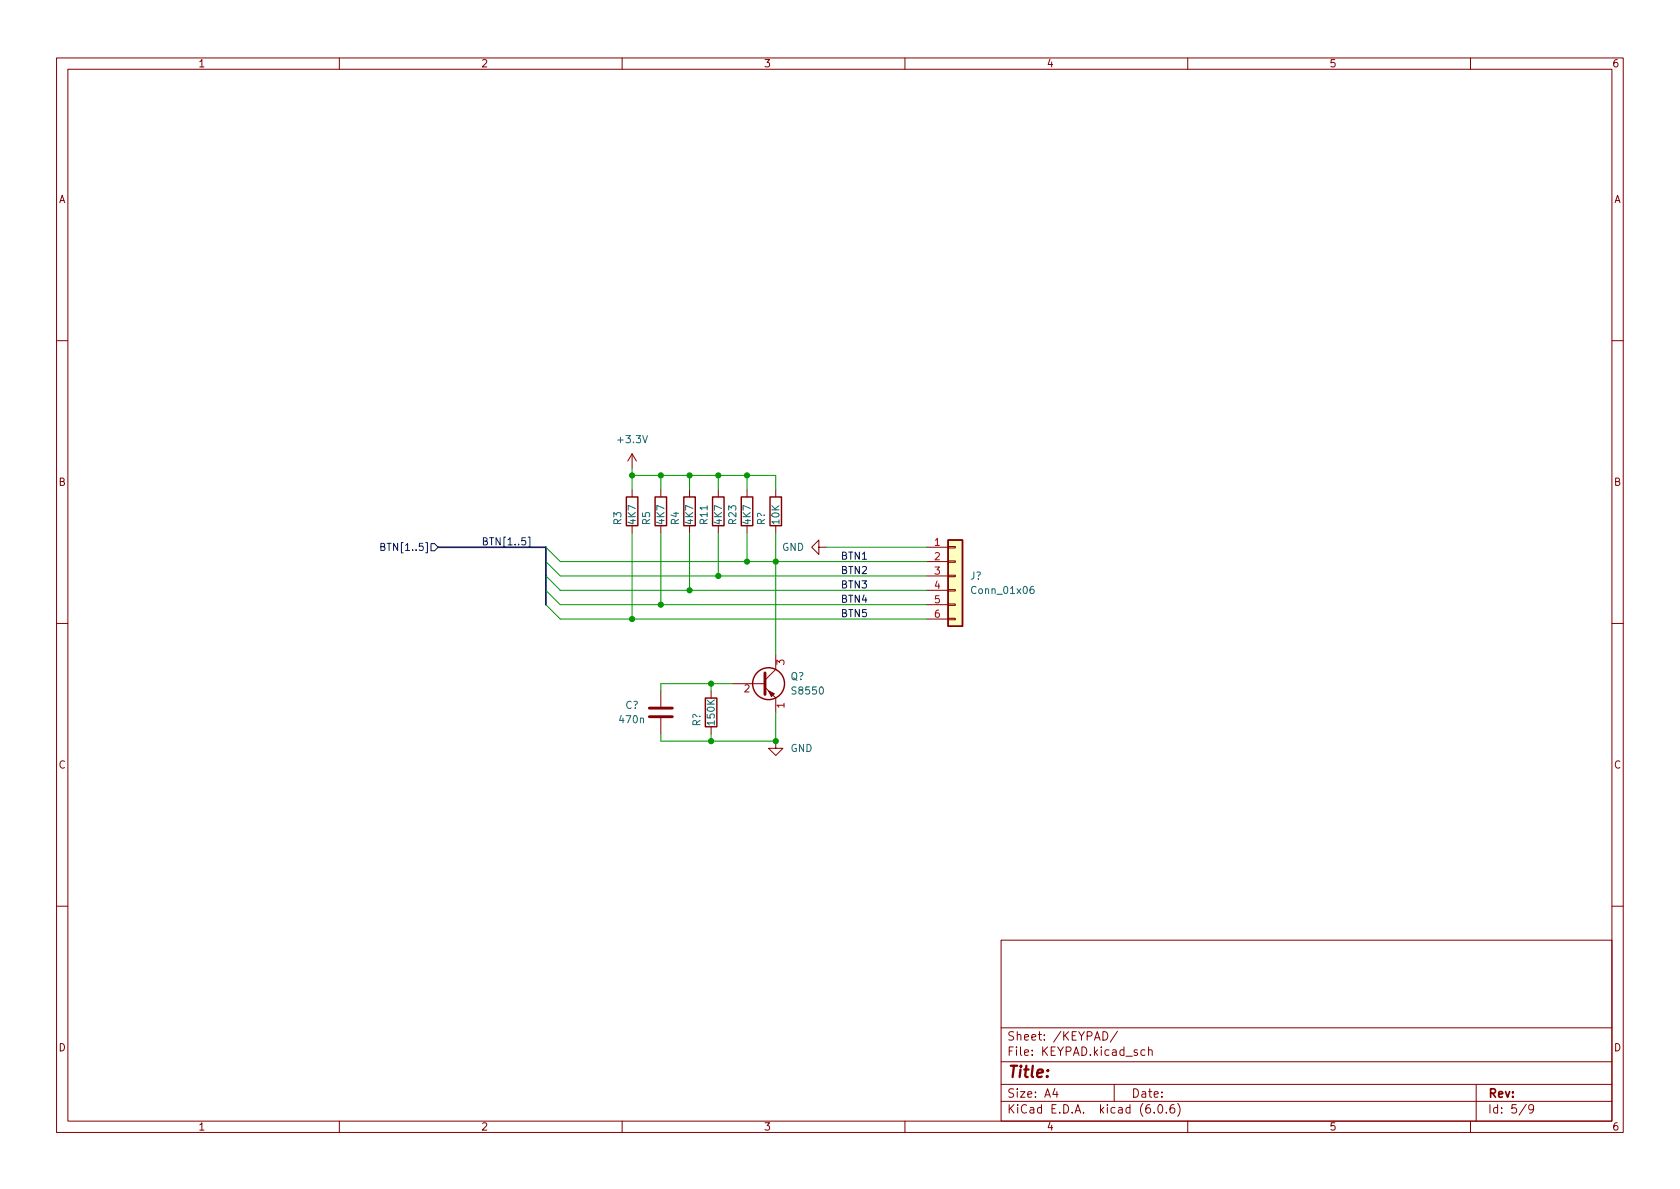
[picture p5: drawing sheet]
<svg xmlns="http://www.w3.org/2000/svg" width="297mm" height="210mm" viewBox="0 0 297 210" stroke-linecap="round" stroke-linejoin="round" font-family="sans-serif">
<g fill="none" stroke="#840000" stroke-width=".18">
<path d="M10 10.2h277v190.1h-277zM12 12.2h273v186.1h-273zM60 10.2v2M110 10.2v2M160 10.2v2M210 10.2v2M260 10.2v2M10 60.2h2M285 60.2h2M111.8 80.3v2.5M111.8 86.6v1.3M111.8 93v1.2"/>
<path d="M111.8 80.3l-.8 1.2M111.8 80.3l.7 1.2M116.8 86.6v1.3M116.8 93v1.2M121.9 86.6v1.3M121.9 93v1.2M127 86.6v1.3M127 93v1.2M132.1 86.6v1.3M132.1 93v1.2M137.2 86.6v1.3M137.2 93v1.2"/>
<path d="M144.8 96.8v-1.3l-1.3 1.3 1.3 1.2v-1.2h1.2M163.8 96.8h3.8M163.8 99.3h3.8M167.6 99.2h1.3v.2h-1.3zM167.6 96.6h1.3v.3h-1.3zM10 110.2h2M137.2 115.8v2.6l-1.9 1.9M163.8 101.8h3.8M163.8 104.4h3.8M163.8 106.9h3.8M163.8 109.5h3.8M167.6 109.3h1.3v.3h-1.3z"/>
<path d="M167.6 106.8h1.3v.3h-1.3zM167.6 104.3h1.3v.2h-1.3zM167.6 101.7h1.3v.3h-1.3zM285 110.2h2M116.8 122.2v2.8M116.8 127v2.8M125.7 122.2v1.2M125.7 128.5v1.3M129.5 120.9h5.8M135.3 121.5l1.9 1.9v2.6M137.2 131.1v1.2h1.2l-1.2 1.3-1.3-1.3h1.3M10 160.2h2"/>
<path d="M177 166.3h108v32h-108zM285 160.2h2M60 198.3v2M110 198.3v2M160 198.3v2M177 194.8h108M177 191.8h108M177 187.8h108M177 181.8h108M186.5 192.5l-.4 1h1M186.9 193v1M195 182.4a.76 .76 0 0 1 .9 .8 .76 .76 0 0 1-.9 .7z"/>
<path d="M197 191.8v3M197.6 182.4l-1.3 1.9M202.4 185.7l-.4-.1-.3 .3v.4l.2 .3h.5M203.1 185.8l.2-.2 .3 .1 .1 .9M203.1 185.1v1.5M204.1 196.7v.1M204.9 195.4l.2-.1a.81 .81 0 0 1 .6 .7 .81 .81 0 0 1-.3 .8h-.2a.81 .81 0 0 1-.6-.6 .81 .81 0 0 1 .3-.8zM206.2 196.7v.1M207.6 195.3a.59 .59 0 0 0-.7 .7v.5l.1 .3h.4l.2-.1 .1-.5-.1-.2-.5-.1-.2 .3M208.2 195.1a1.72 1.72 0 0 1 0 2.3M210 198.3v2M260 198.3v2"/>
<path d="M261 191.8v6.5M269.9 195.3l-1.3 1.9M271.2 196l-.3 .3h-.3l-.3-.3 .1-.6 .5-.1 .2 .2a.99 .99 0 0 1-.4 1.3h-.3"/>
</g>
<g fill="none" stroke="#840000" stroke-width=".25">
<path d="M110.7 87.9h2.1v5.1h-2.1zM115.8 87.9h2.1v5.1h-2.1zM120.9 87.9h2v5.1h-2zM126 87.9h2v5.1h-2zM131.1 87.9h2v5.1h-2zM136.1 87.9h2.1v5.1h-2.1zM167.6 95.5h2.6v15.2h-2.6zM124.7 123.4h2v5.1h-2z"/>
<circle cx="135.9" cy="120.9" r="2.82"/>
</g>
<path d="M135.3 119v3.8z" fill="#840000" stroke="#840000" stroke-width=".51"/>
<path d="M135.9 122.2l1 .5-.5 .5z" fill="#840000" stroke="#840000" stroke-width=".18"/>
<path d="M167.6 95.5h2.6v15.2h-2.6z" fill="#ffffc2" stroke="#ffffc2" stroke-width=".18"/>
<path d="M182.7 103.7l-.3 .1a.86 .86 0 0 0 0 1.2l.4-.2v-.4l-.2-.2h-.2l-.3 .2" fill="none" stroke="#006464" stroke-width=".18"/>
<path d="M114.8 126.7h4.1M114.8 125.2h4.1" fill="none" stroke="#840000" stroke-width=".51"/>
<path d="M67.3 96.7l.6-.1 .1-.2v-.2l-.7-.1v1.2h.5l.2-.1 .1-.3-.3-.2M76.2 96.1h.6l.7 .7-.7 .6h-.6zM93.4 95h.3v1.8h-.3" fill="none" stroke="#000084" stroke-width=".18"/>
<path d="M77.5 96.8h19v10.1" fill="none" stroke="#000084" stroke-width=".3"/>
<g fill="none" stroke="#009600" stroke-width=".18">
<path d="M96.5 99.3l2.6 2.5h64.7M96.5 96.8l2.6 2.5h64.7M111.8 82.8v3.8M111.8 94.2v15.3M111.8 84.1h25.4v2.5M116.8 84.1v2.5M116.8 94.2v12.7M121.9 84.1v2.5M121.9 94.2v10.2M127 84.1v2.5M127 94.2v7.6M132.1 84.1v2.5"/>
<path d="M132.1 94.2v5.1M137.2 94.2v21.6M146 96.8h17.8M96.5 104.4l2.6 2.5h64.7M96.5 101.8l2.6 2.6h64.7M96.5 106.9l2.6 2.6h64.7M125.7 120.9v1.3M125.7 129.8v1.3M129.5 120.9h-12.7v1.3M137.2 126v5.1h-20.4v-1.3"/>
</g>
<g fill="#009600" stroke="#009600" stroke-width=".18">
<circle cx="116.8" cy="84.1" r=".46"/>
<circle cx="132.1" cy="84.1" r=".46"/>
<circle cx="127" cy="84.1" r=".46"/>
<circle cx="121.9" cy="84.1" r=".46"/>
<circle cx="125.7" cy="131.1" r=".46"/>
<circle cx="137.2" cy="99.3" r=".46"/>
<circle cx="132.1" cy="99.3" r=".46"/>
<circle cx="127" cy="101.8" r=".46"/>
<circle cx="125.7" cy="120.9" r=".46"/>
<circle cx="121.9" cy="104.4" r=".46"/>
<circle cx="137.2" cy="131.1" r=".46"/>
<circle cx="111.8" cy="109.5" r=".46"/>
<circle cx="116.8" cy="106.9" r=".46"/>
<circle cx="111.8" cy="84.1" r=".46"/>
</g>
<text font-size="2.8" fill="#840000" x="178" y="190.6">Title:</text>
<g font-size="2.1" fill="#840000">
<text x="178" y="184">Sheet: /KEYPAD/</text>
<text x="178" y="186.7">File: KEYPAD.kicad_sch</text>
<text x="178" y="196.9">KiCad E.D.A. kicad (6.0.6)</text>
<text x="178" y="194.1">Size: A4</text>
<text x="200" y="194.1">Date:</text>
<text x="263" y="194.1">Rev:</text>
<text x="263" y="196.9">Id: 5/9</text>
</g>
<g font-size="1.8" fill="#840000">
<text x="35" y="11.9">1</text>
<text x="85" y="11.9">2</text>
<text x="135" y="11.9">3</text>
<text x="185" y="11.9">4</text>
<text x="235" y="11.9">5</text>
<text x="285" y="11.9">6</text>
<text x="10.3" y="35.9">A</text>
<text x="285.3" y="35.9">A</text>
<text x="10.3" y="85.9">B</text>
<text x="285.3" y="85.9">B</text>
<text x="10.3" y="135.9">C</text>
<text x="285.3" y="135.9">C</text>
<text x="10.3" y="185.9">D</text>
<text x="285.3" y="185.9">D</text>
<text x="35" y="199.9">1</text>
<text x="85" y="199.9">2</text>
<text x="135" y="199.9">3</text>
<text x="185" y="199.9">4</text>
<text x="235" y="199.9">5</text>
<text x="285" y="199.9">6</text>
</g>
<g font-size="1.8" fill="#006464">
<text x="109.4" y="78.4">+3.3V</text>
<text x="109.9" y="92.8" transform="rotate(-90 109.9 92.8)">R3</text>
<text x="112.4" y="92.7" transform="rotate(-90 112.4 92.7)">4K7</text>
<text x="114.9" y="92.8" transform="rotate(-90 114.9 92.8)">R5</text>
<text x="117.5" y="92.7" transform="rotate(-90 117.5 92.7)">4K7</text>
<text x="120" y="92.8" transform="rotate(-90 120 92.8)">R4</text>
<text x="122.6" y="92.7" transform="rotate(-90 122.6 92.7)">4K7</text>
<text x="125.1" y="92.7" transform="rotate(-90 125.1 92.7)">R11</text>
<text x="127.6" y="92.7" transform="rotate(-90 127.6 92.7)">4K7</text>
<text x="130.2" y="92.7" transform="rotate(-90 130.2 92.7)">R23</text>
<text x="132.7" y="92.7" transform="rotate(-90 132.7 92.7)">4K7</text>
<text x="135.3" y="92.9" transform="rotate(-90 135.3 92.9)">R?</text>
<text x="137.8" y="92.7" transform="rotate(-90 137.8 92.7)">10K</text>
<text x="138.3" y="97.4">GND</text>
<text x="171.5" y="102.5">J?</text>
<text x="172.1" y="105">Conn_01x06</text>
<text x="110.6" y="125.3">C?</text>
<text x="139.8" y="120.3">Q?</text>
<text x="140.2" y="122.8">S8550</text>
<text x="109.7" y="127.9">470n</text>
<text x="123.8" y="128.4" transform="rotate(-90 123.8 128.4)">R?</text>
<text x="126.4" y="128.1" transform="rotate(-90 126.4 128.1)">150K</text>
<text x="139.7" y="133">GND</text>
</g>
<g font-size="1.8" fill="#000084">
<text x="68.2" y="97.4">BTN[1..5]</text>
<text x="85.1" y="96.4">BTN[1..5]</text>
</g>
<g font-size="1.8" fill="#0f0f0f">
<text x="148.6" y="99">BTN1</text>
<text x="148.6" y="101.5">BTN2</text>
<text x="148.6" y="104">BTN3</text>
<text x="148.6" y="106.6">BTN4</text>
<text x="148.6" y="109.1">BTN5</text>
</g>
<g font-size="1.8" fill="#a90000">
<text x="165.2" y="96.5">1</text>
<text x="165.2" y="99.1">2</text>
<text x="165.2" y="101.6">3</text>
<text x="165.2" y="104.1">4</text>
<text x="165.2" y="106.7">5</text>
<text x="165.2" y="109.2">6</text>
<text x="138.7" y="117.6" transform="rotate(-90 138.7 117.6)">3</text>
<text x="131.6" y="122.4">2</text>
<text x="138.7" y="125.2" transform="rotate(-90 138.7 125.2)">1</text>
</g>
</svg>
